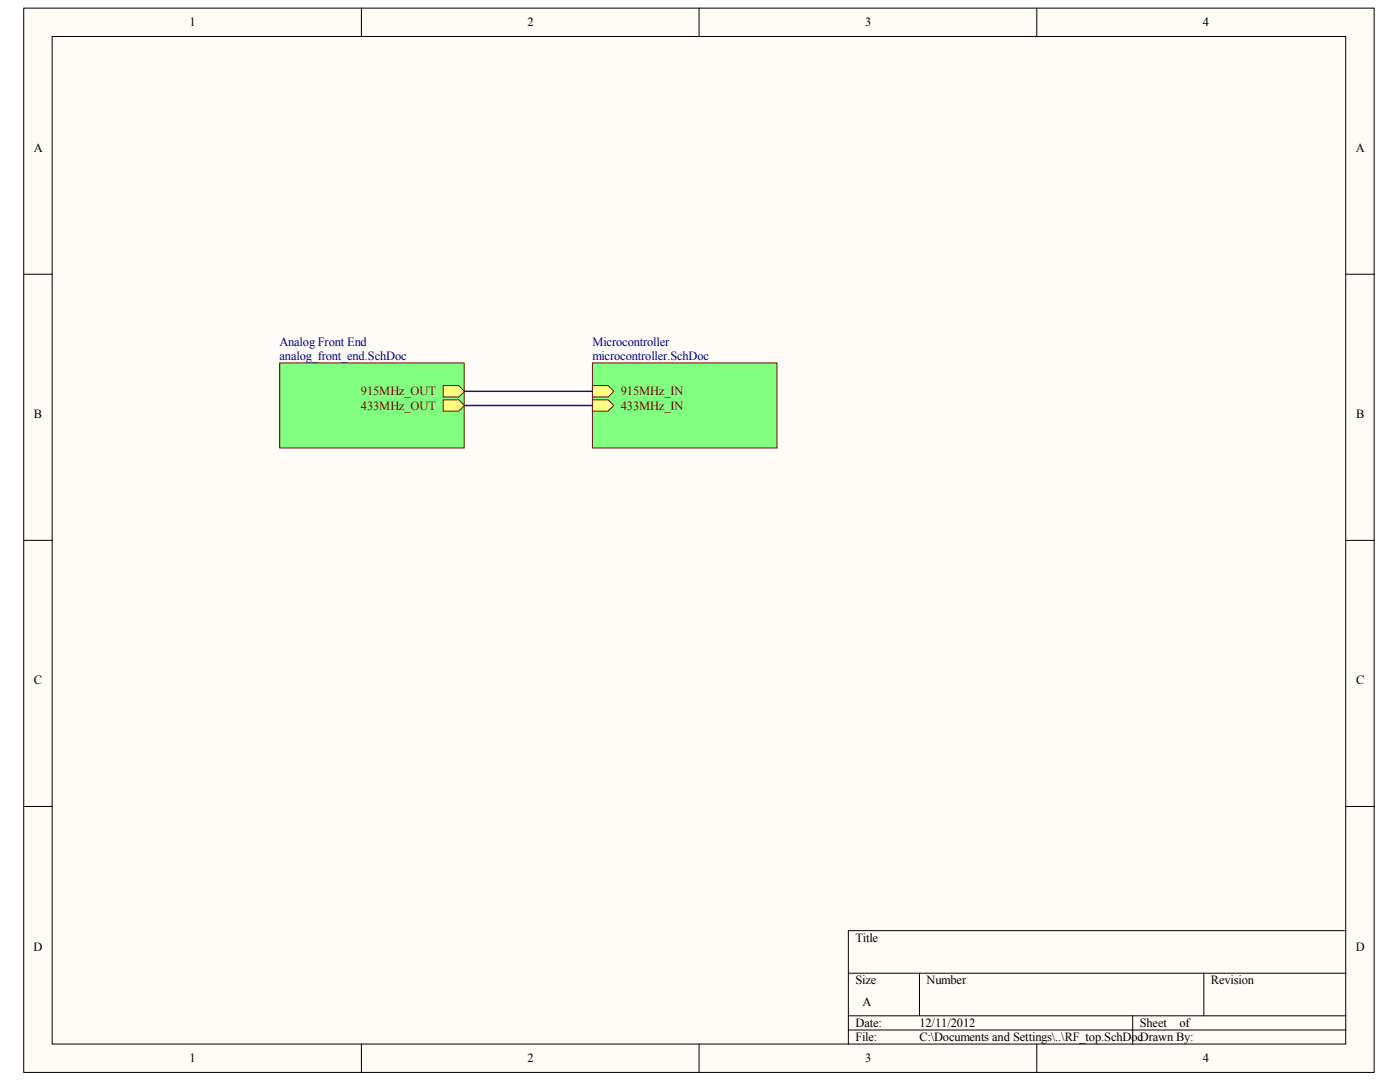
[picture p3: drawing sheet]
<svg xmlns="http://www.w3.org/2000/svg" width="279mm" height="216mm" viewBox="0 0 279 216" stroke-linecap="round" stroke-linejoin="round" font-family="sans-serif">
<g fill="#fffcf8" stroke="#000" stroke-width=".2">
<path d="M4.7 1.6h269.2v212h-269.2z"/>
<path d="M10.4 7.3h257.8v200.6h-257.8z"/>
</g>
<g fill="none" stroke="#000" stroke-width=".2">
<path d="M72 1.6v5.7M139.3 1.6v5.7M206.6 1.6v5.7M4.7 54.6h5.7M268.3 54.6h5.7M4.7 107.6h5.7M268.3 107.6h5.7M4.7 160.6h5.7M268.3 160.6h5.7M169.1 193.8h99.2M183.3 193.8v8.5M239.9 193.8v8.5"/>
<path d="M268.3 185.4h-99.2v22.6M72 208v5.6M139.3 208v5.6M169.1 202.3h99.2M169.1 205.1h99.2M206.6 208v5.6M225.8 202.3v5.7"/>
</g>
<path d="M55.7 72.3h36.8v16.9h-36.8z" fill="#80ff80" stroke="#800000" stroke-width=".2"/>
<g fill="#ffff80" stroke="#800000" stroke-width=".2">
<path d="M88.3 76.8h3.1l1.2 1.1-1.2 1.2h-3.1z" fill-rule="evenodd"/>
<path d="M88.3 79.6h3.1l1.2 1.2-1.2 1.1h-3.1z" fill-rule="evenodd"/>
</g>
<path d="M118.1 72.3h36.8v16.9h-36.8z" fill="#80ff80" stroke="#800000" stroke-width=".2"/>
<g fill="#ffff80" stroke="#800000" stroke-width=".2">
<path d="M118.1 76.8h3.1l1.1 1.1-1.1 1.2h-3.1z" fill-rule="evenodd"/>
<path d="M118.1 79.6h3.1l1.1 1.2-1.1 1.1h-3.1z" fill-rule="evenodd"/>
</g>
<path d="M92.6 77.9h25.5M92.6 80.8h25.5" fill="none" stroke="#000080" stroke-width=".28"/>
<g font-size="2.5">
<text x="37.8" y="5.2">1</text>
<text x="105.1" y="5.2">2</text>
<text x="172.4" y="5.2">3</text>
<text x="239.7" y="5.2">4</text>
<text x="6.7" y="30.3">A</text>
<text x="270.3" y="30.3">A</text>
<text x="6.8" y="83.3">B</text>
<text x="270.3" y="83.3">B</text>
<text x="6.7" y="136.3">C</text>
<text x="270.3" y="136.3">C</text>
<text x="6.7" y="189.3">D</text>
<text x="170.5" y="187.6">Title</text>
<text x="270.2" y="189.3">D</text>
<text x="170.5" y="196.1">Size</text>
<text x="184.7" y="196.1">Number</text>
<text x="241.4" y="196.1">Revision</text>
<text x="171.9" y="200.3">A</text>
<text x="170.5" y="204.5">Date:</text>
<text x="170.5" y="207.4">File:</text>
<text x="183.3" y="204.5">12/11/2012</text>
<text x="183.3" y="207.4">C:\Documents and Settings\..\RF_top.SchDocDrawn By:</text>
<text x="227.2" y="204.5">Sheet</text>
<text x="235.1" y="204.5">of</text>
<text x="37.8" y="211.6">1</text>
<text x="105.1" y="211.6">2</text>
<text x="172.4" y="211.6">3</text>
<text x="239.7" y="211.6">4</text>
</g>
<g font-size="2.5" fill="#000080">
<text x="55.7" y="68.9">Analog Front End</text>
<text x="55.7" y="71.7">analog_front_end.SchDoc</text>
<text x="118.1" y="68.9">Microcontroller</text>
<text x="118.1" y="71.7">microcontroller.SchDoc</text>
</g>
<g font-size="2.5" fill="#800000">
<text x="72" y="78.7">915MHz_OUT</text>
<text x="72" y="81.6">433MHz_OUT</text>
<text x="123.8" y="78.7">915MHz_IN</text>
<text x="123.8" y="81.6">433MHz_IN</text>
</g>
</svg>
